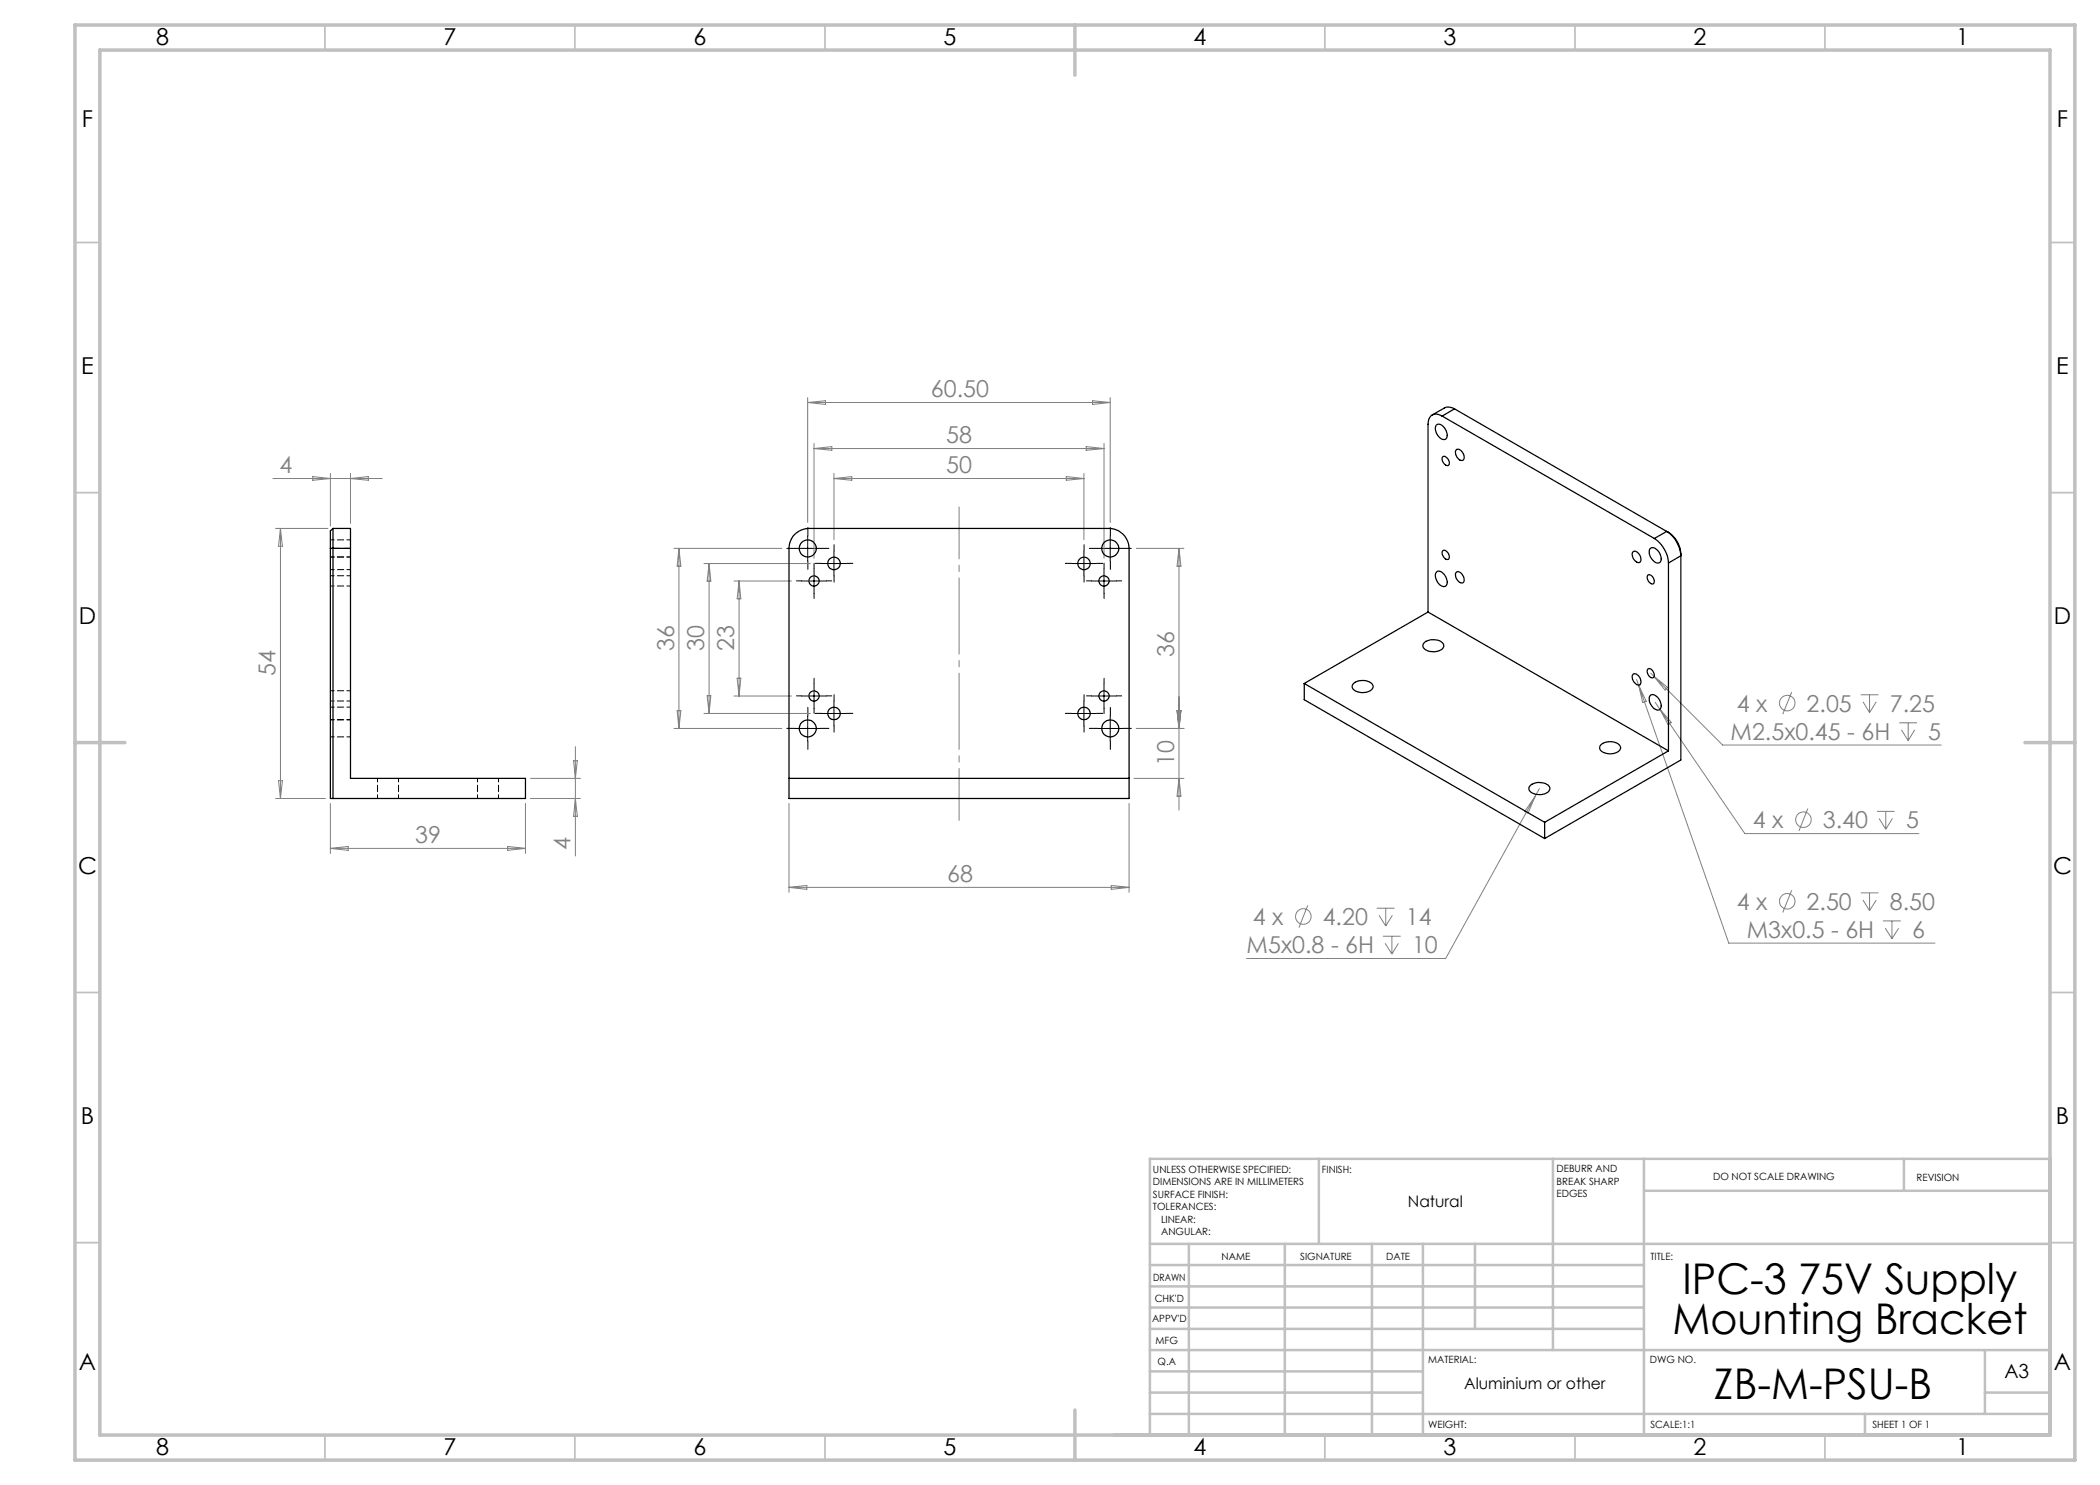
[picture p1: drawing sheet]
<svg xmlns="http://www.w3.org/2000/svg" width="420mm" height="297mm" viewBox="0 0 420 297" stroke-linecap="round" stroke-linejoin="round" font-family="sans-serif">
<g fill="none" stroke="#808080" stroke-width=".2">
<path d="M161.5 79.5v25M222 79.5v25M54.6 95.7h21.8M62.5 95.3l3.6 .4-3.6 .4zM66.1 94.7v10.5M70.1 94.7v10M70.1 95.7l3.6-.4v.8zM161.5 80.5h60.5M161.5 80.5l3.6-.4v.8zM162.8 88.7v23M162.8 89.7h58M162.8 89.7l3.6-.4v.8z"/>
<path d="M166.8 94.7v13.2M166.8 95.7h50M166.8 95.7l3.6-.4v.8zM213.3 95.3l3.5 .4-3.5 .4zM216.8 94.7v13.2M217.2 89.3l3.6 .4-3.6 .4zM218.5 80.1l3.5 .4-3.5 .4zM220.8 88.7v23M55.1 105.7h10.5M56.1 105.7v54M56.1 105.7l.4 3.6h-.8zM134.8 109.7h21.6"/>
<path d="M135.8 109.7l.4 3.5h-.8zM135.8 109.7v36M140.8 112.7h21.3M141.8 112.7v30M141.8 112.7l.4 3.5h-.8zM146.8 116.2h11.5M147.8 116.2v23M147.8 116.2l.4 3.6h-.8zM227.3 109.7h9.5M235.8 109.7v52.3M235.8 109.7l.4 3.5h-.8zM141.4 139.1h.8l-.4 3.6z"/>
<path d="M146.8 139.2h11.5M147.4 135.6h.8l-.4 3.6zM327.3 135.9l.4 1.2M327.7 137.1l18.1 51.5h41.2M327.7 137.1l1.5 3.2-.7 .2zM330.2 134.7l.5 .5M330.7 135.2l13.8 13.8h43.7M330.7 135.2l2.8 2.3-.5 .5zM358.4 138.4l-1.8 4.4M372.1 139h3.6M373.9 139v3.5M55.1 159.7h10"/>
<path d="M55.7 156.1h.8l-.4 3.6zM106.1 159.7h10M106.1 155.7h10M114.7 152.1h.8l-.4 3.6zM115.1 149.3v21.9M115.1 159.7l.4 3.6h-.8zM134.8 145.7h21.6M135.4 142.1h.8l-.4 3.6zM140.8 142.7h21.3M226.8 155.7h10M227.3 145.7h9.5M235.4 142.1h.8l-.4 3.6z"/>
<path d="M235.8 155.7l.4 3.5h-.8zM307 159.3l-17.9 32.4h-39.8M307 159.3l-1.4 3.3-.7-.3zM307.9 157.7l-.9 1.6M331 140.5l.9 1.3M331.9 141.8l17.1 24.9h34.8M331.9 141.8l2.4 2.7-.7 .4zM372.6 140.4l1.3 2.1M375.2 140.4l-1.3 2.1M379.8 144.6h3.6M380.3 146l1.3 2.1M381.6 144.6v3.5"/>
<path d="M382.9 146l-1.3 2.1M66.1 160.7v10M66.1 169.7h39M66.1 169.7l3.5-.4v.8zM101.5 169.3l3.6 .4-3.6 .4zM105.1 160.7v10M157.8 160.7v17.8M157.8 177.5h68M157.8 177.5l3.6-.4v.8zM222.2 177.1l3.6 .4-3.6 .4zM225.8 160.7v17.8M358.4 178l-1.8 4.5"/>
<path d="M361.6 161.7l-1.8 4.5M372.1 178.6h3.6M373.9 178.6v3.5M375.4 162.3h3.5M375.8 163.7l1.4 2.1M377.2 162.3v3.5M378.5 163.7l-1.3 2.1M261.5 181.1l-1.7 4.4M275.3 181.6h3.6M275.8 183.1l1.3 2.1M276.6 187.3h3.5M277 188.7l1.4 2.1"/>
<path d="M277.1 181.6v3.6M278.4 187.3v3.5M278.5 183.1l-1.4 2.1M279.7 188.7l-1.3 2.1M372.6 180l1.3 2.1M375.2 180l-1.3 2.1M376.6 184.2h3.6M377 185.6l1.4 2.1M378.4 184.2v3.5M379.7 185.6l-1.3 2.1"/>
<circle cx="357.5" cy="140.6" r="1.56"/>
<circle cx="360.7" cy="163.9" r="1.56"/>
<circle cx="260.7" cy="183.3" r="1.56"/>
<circle cx="357.5" cy="180.3" r="1.55"/>
</g>
<g fill="none" stroke="#000" stroke-width=".2" stroke-dasharray="15.2 1.3 1.3 1.3">
<path d="M159.1 109.7h-1.7M160.3 116.2h-1M161.6 107.2v-1.7M161.6 112.2v1.7M162.8 113.7v-1.1M162.8 118.7v1M164.1 109.7h1.7M164.3 112.7h-1.2M165.3 116.2h1M166.8 110.2v-1.3M166.8 115.2v1.2M169.3 112.7h1.3"/>
<path d="M214.3 112.7h-1.2M216.8 110.2v-1.3M216.8 115.2v1.2M218.3 116.2h-1M219.3 112.7h1.3M219.6 109.7h-1.7M220.8 113.7v-1.1M220.8 118.7v1M222.1 107.2v-1.7M222.1 112.2v1.7M223.3 116.2h1M224.6 109.7h1.7"/>
<path d="M160.3 139.2h-1M162.8 136.7v-1M165.3 139.2h1M218.3 139.2h-1M220.8 136.7v-1M223.3 139.2h1M159.1 145.7h-1.7M161.6 143.2v-1.7M161.6 148.2v1.7M162.8 141.7v1M164.1 145.7h1.7M164.3 142.7h-1.2"/>
<path d="M166.8 140.2v-1.3M166.8 145.2v1.2M169.3 142.7h1.3M214.3 142.7h-1.2M216.8 140.2v-1.3M216.8 145.2v1.2M219.3 142.7h1.3M219.6 145.7h-1.7M220.8 141.7v1M222.1 143.2v-1.7M222.1 148.2v1.7M224.6 145.7h1.7"/>
</g>
<g fill="none" stroke="#000" stroke-width=".2">
<path d="M159 109.7h5M160.3 116.2h5M161.5 107.2v5M162.8 113.7v5M164.3 112.7h5M166.8 110.2v5M214.3 112.7h5M216.8 110.2v5M218.3 116.2h5M219.5 109.7h5M220.8 113.7v5M222 107.2v5"/>
<path d="M160.3 139.2h5M162.8 136.7v5M218.3 139.2h5M220.8 136.7v5M159 145.7h5M161.5 143.2v5M164.3 142.7h5M166.8 140.2v5M214.3 142.7h5M216.8 140.2v5M219.5 145.7h5M222 143.2v5"/>
</g>
<path d="M191.8 164.1v-62.7" fill="none" stroke="#808080" stroke-width=".2" stroke-dasharray="15.2 1.3 1.3 1.3" stroke-dashoffset="4.9"/>
<g fill="none" stroke="#c0c0c0" stroke-width=".35">
<path d="M65 5v5M115 5v5M165 5v5M265 5v5M315 5v5M365 5v5M15 48.5h5M410 48.5h5M15 98.5h5M410 98.5h5M15 198.5h5M410 198.5h5"/>
<path d="M15 248.5h5M410 248.5h5M65 287v5M115 287v5M165 287v5M265 287v5M315 287v5M365 287v5"/>
</g>
<g fill="none" stroke="#c0c0c0" stroke-width=".5">
<path d="M263.8 231.8v17M310.6 231.8v38.2M328.8 231.8v55.2M328.8 238.2h81.2M380.8 231.8v6.4M410 231.8h-180v55.2M230 248.8h180M230 257.3h98.8M230 253h98.8M237.8 248.8v38.2M257 248.8v38.2M274.4 248.8v38.2"/>
<path d="M284.6 248.8v38.2M295 248.8v17M230 265.8h98.8M230 261.5h98.8M230 278.5h54.6M230 274.3h54.6M230 270h180M397 278.5h13M397 270v12.8M230 282.8h180M373 282.8v4.2"/>
</g>
<path d="M15 5h400v287h-400zM20 10h390v277h-390zM215 5v10M15 148.5h10M405 148.5h10M215 282v10" fill="none" stroke="#c0c0c0" stroke-width=".7"/>
<g fill="none" stroke="#000" stroke-width=".25">
<path d="M287.3 85a1.16 1.16 0 0 1 1.6 .6 1.75 1.75 0 0 1 .2 2.2 1.85 1.85 0 0 1-2-1.8zM288.4 83.2a1.71 1.71 0 0 0-2-.2 1.71 1.71 0 0 0-.8 1.8v37.6M288.4 83.2l42.5 24.5M288.5 91.4a.98 .98 0 0 1 1.3 1 .51 .51 0 0 1-.1 .7 .51 .51 0 0 1-.7-.2l-.5-.7zM290.9 81.8l-1.1-.4-.6 .1-2.8 1.5M290.9 81.8l-2.5 1.4M290.9 81.8l42.4 24.5M291.3 89.9a1.49 1.49 0 0 1 1.4 2.1 1.28 1.28 0 0 1-1.6-1.3v-.5zM66.1 109.7v50h39v-4h-35v-46M66.1 109.7h4M66.6 105.7v54M66.6 105.7l-.5 .5v3.5"/>
<path d="M66.6 105.7h3.5v4M159 106.9l1.3-.9 1.5-.3h60a4 4 0 0 1 4 4v50h-68v-50l.3-1.5zM287.4 114.3a1.85 1.85 0 0 1 2 1.9 .82 .82 0 0 1-.3 1.1 .82 .82 0 0 1-1.1-.3 2.22 2.22 0 0 1-.7-2.6zM288.5 110.2a.87 .87 0 0 1 1.3 .7 .6 .6 0 0 1-.1 1 .6 .6 0 0 1-.9-.4l-.4-.7zM291.3 114.4a1.46 1.46 0 0 1 1.5 1.7 .66 .66 0 0 1-.6 .5 .66 .66 0 0 1-.6-.5 1.33 1.33 0 0 1-.3-1.7zM326.7 110.3a1.46 1.46 0 0 1 1.5 1.8l-.2 .3a1.18 1.18 0 0 1-1.5-1.1v-.7zM329.5 115.1a.95 .95 0 0 1 1.3 1 .51 .51 0 0 1-.1 .7 .51 .51 0 0 1-.7-.2l-.5-.7-.1-.4zM330 109.7a1.19 1.19 0 0 1 1.7 .6 1.75 1.75 0 0 1 .2 2.2 1.9 1.9 0 0 1-2.1-1.8zM330.9 107.7a6.4 6.4 0 0 1 2.8 4.9M333.3 106.3a6.3 6.3 0 0 1 2.9 4.9l-2.5 1.4M333.3 106.3a5.4 5.4 0 0 1 2.9 4.5v41.2l-27.3 15.7M333.3 106.3l-2.4 1.4"/>
<path d="M333.7 112.6v37.6M260.8 136.7l48.1 27.8M260.8 136.7v3.2l48.1 27.8M270.6 136.8a2.75 2.75 0 0 1 4 .3 1.28 1.28 0 0 1-1.4 1.4 2.39 2.39 0 0 1-2.8-1.1zM284.9 128.4a3 3 0 0 1 3.7 .3 1.05 1.05 0 0 1-.9 1.5 2.55 2.55 0 0 1-3.1-.9v-.5zM285.6 122.4l48.1 27.8M285.6 122.4l-24.8 14.3M326.7 134.8a1.41 1.41 0 0 1 1.3 .7 1.41 1.41 0 0 1-.1 1.5 1.47 1.47 0 0 1-1.2-2.2zM329.6 133.8a1.18 1.18 0 0 1 1.1 1.7 1.18 1.18 0 0 1-1.1-1.7zM330 139.1a1.14 1.14 0 0 1 1.7 .6 1.79 1.79 0 0 1 .2 2.3 1.83 1.83 0 0 1-2-1.6l-.1-.9zM157.8 155.7h68M306.1 157a3 3 0 0 1 3.7 .3 1.06 1.06 0 0 1-.9 1.5 2.58 2.58 0 0 1-3.1-.9v-.5z"/>
<path d="M320.1 149a2.75 2.75 0 0 1 4 .3 1.28 1.28 0 0 1-1.4 1.4 2.39 2.39 0 0 1-2.8-1zM333.7 150.2l-24.8 14.3M308.9 164.5v3.2"/>
<circle cx="161.6" cy="109.7" r="1.71"/>
<circle cx="162.8" cy="116.2" r="1.03"/>
<circle cx="166.8" cy="112.7" r="1.25"/>
<circle cx="216.8" cy="112.7" r="1.24"/>
<circle cx="220.8" cy="116.2" r="1.03"/>
<circle cx="222.1" cy="109.7" r="1.71"/>
<circle cx="162.8" cy="139.2" r="1.03"/>
<circle cx="220.8" cy="139.2" r="1.03"/>
<circle cx="161.6" cy="145.7" r="1.71"/>
<circle cx="166.8" cy="142.7" r="1.25"/>
<circle cx="216.8" cy="142.7" r="1.24"/>
<circle cx="222.1" cy="145.7" r="1.71"/>
</g>
<path d="M66.6 109.7h-.5" fill="none" stroke="#000" stroke-width=".2" stroke-dasharray="1.3 .6"/>
<path d="M66.6 109.7h3.5" fill="none" stroke="#000" stroke-width=".2" stroke-dasharray="1.3 .6" stroke-dashoffset="-.2"/>
<g fill="none" stroke="#000" stroke-width=".2" stroke-dasharray="1.3 .6" stroke-dashoffset=".5">
<path d="M66.1 111.4h4M66.1 117.2h4M66.1 113.9h4M70.1 108h-4M70.1 115.1h-4M70.1 111.4h-4M70.1 138.2h-4M66.1 147.4h4M66.1 140.2h4M66.1 143.9h4M70.1 144h-4M70.1 141.4h-4"/>
<path d="M75.5 155.7v4M79.7 159.7v-4M95.5 155.7v4M99.7 159.7v-4"/>
</g>
<g font-size="8.5">
<text x="336.5" y="258.8">IPC-3 75V Supply</text>
<text x="334.5" y="266.9">Mounting Bracket</text>
<text x="342.8" y="279.7">ZB-M-PSU-B</text>
</g>
<g font-size="4.7">
<text x="31.2" y="9">8</text>
<text x="88.7" y="9">7</text>
<text x="138.7" y="9">6</text>
<text x="188.7" y="9">5</text>
<text x="238.7" y="9">4</text>
<text x="288.7" y="9">3</text>
<text x="338.7" y="9">2</text>
<text x="391.2" y="9">1</text>
<text x="16.4" y="25.5">F</text>
<text x="411.4" y="25.5">F</text>
<text x="16.2" y="74.7">E</text>
<text x="411.2" y="74.7">E</text>
<text x="15.8" y="124.8">D</text>
<text x="410.8" y="124.8">D</text>
<text x="15.6" y="174.8">C</text>
<text x="410.6" y="174.8">C</text>
<text x="16.2" y="224.7">B</text>
<text x="411.2" y="224.7">B</text>
<text x="15.8" y="274">A</text>
<text x="410.8" y="274">A</text>
<text x="31.2" y="291">8</text>
<text x="88.7" y="291">7</text>
<text x="138.7" y="291">6</text>
<text x="188.7" y="291">5</text>
<text x="238.7" y="291">4</text>
<text x="288.7" y="291">3</text>
<text x="338.7" y="291">2</text>
<text x="391.2" y="291">1</text>
</g>
<g font-size="4.7" fill="#808080">
<text x="186.2" y="79.5">60.50</text>
<text x="189.2" y="88.7">58</text>
<text x="55.9" y="94.7">4</text>
<text x="189.2" y="94.7">50</text>
<text x="134.8" y="130.3" transform="rotate(-90 134.8 130.3)">36</text>
<text x="140.8" y="130.3" transform="rotate(-90 140.8 130.3)">30</text>
<text x="146.8" y="130.3" transform="rotate(-90 146.8 130.3)">23</text>
<text x="234.8" y="131.3" transform="rotate(-90 234.8 131.3)">36</text>
<text x="55.1" y="135.3" transform="rotate(-90 55.1 135.3)">54</text>
<text x="347.3" y="142.3">4 x</text>
<text x="361.3" y="142.3">2.05</text>
<text x="378" y="142.3">7.25</text>
<text x="346.1" y="147.9">M2.5x0.45 - 6H</text>
<text x="385.7" y="147.9">5</text>
<text x="234.8" y="153.3" transform="rotate(-90 234.8 153.3)">10</text>
<text x="350.6" y="165.6">4 x</text>
<text x="364.6" y="165.6">3.40</text>
<text x="381.2" y="165.6">5</text>
<text x="83" y="168.7">39</text>
<text x="114.1" y="169.9" transform="rotate(-90 114.1 169.9)">4</text>
<text x="189.4" y="176.4">68</text>
<text x="250.6" y="185">4 x</text>
<text x="264.5" y="185">4.20</text>
<text x="281.2" y="185">14</text>
<text x="347.3" y="181.9">4 x</text>
<text x="361.3" y="181.9">2.50</text>
<text x="378" y="181.9">8.50</text>
<text x="249.3" y="190.6">M5x0.8 - 6H</text>
<text x="282.4" y="190.6">10</text>
<text x="349.4" y="187.6">M3x0.5 - 6H</text>
<text x="382.4" y="187.6">6</text>
</g>
<text font-size="3.9" x="400.9" y="275.5">A3</text>
<g font-size="3.2">
<text x="281.6" y="241.4">Natural</text>
<text x="292.9" y="277.9">Aluminium or other</text>
</g>
<g font-size="2">
<text x="230.6" y="234.6">UNLESS OTHERWISE SPECIFIED:</text>
<text x="230.6" y="237.1">DIMENSIONS ARE IN MILLIMETERS</text>
<text x="230.6" y="239.6">SURFACE FINISH:</text>
<text x="264.4" y="234.6">FINISH:</text>
<text x="311.3" y="234.5">DEBURR AND</text>
<text x="311.3" y="237">BREAK SHARP</text>
<text x="311.3" y="239.5">EDGES</text>
<text x="342.6" y="236">DO NOT SCALE DRAWING</text>
<text x="383.3" y="236.2">REVISION</text>
<text x="230.6" y="242.1">TOLERANCES:</text>
<text x="232.2" y="244.6">LINEAR:</text>
<text x="232.2" y="247.1">ANGULAR:</text>
<text x="244.3" y="252">NAME</text>
<text x="260" y="251.9">SIGNATURE</text>
<text x="277.2" y="251.9">DATE</text>
<text x="330.1" y="251.9">TITLE:</text>
<text x="230.6" y="256.1">DRAWN</text>
<text x="230.9" y="260.3">CHK'D</text>
<text x="230.4" y="264.4">APPV'D</text>
<text x="231.1" y="268.8">MFG</text>
<text x="231.5" y="273">Q.A</text>
<text x="285.6" y="272.5">MATERIAL:</text>
<text x="330" y="272.5">DWG NO.</text>
<text x="285.6" y="285.5">WEIGHT:</text>
<text x="330.1" y="285.6">SCALE:1:1</text>
<text x="374.5" y="285.6">SHEET 1 OF 1</text>
</g>
</svg>
